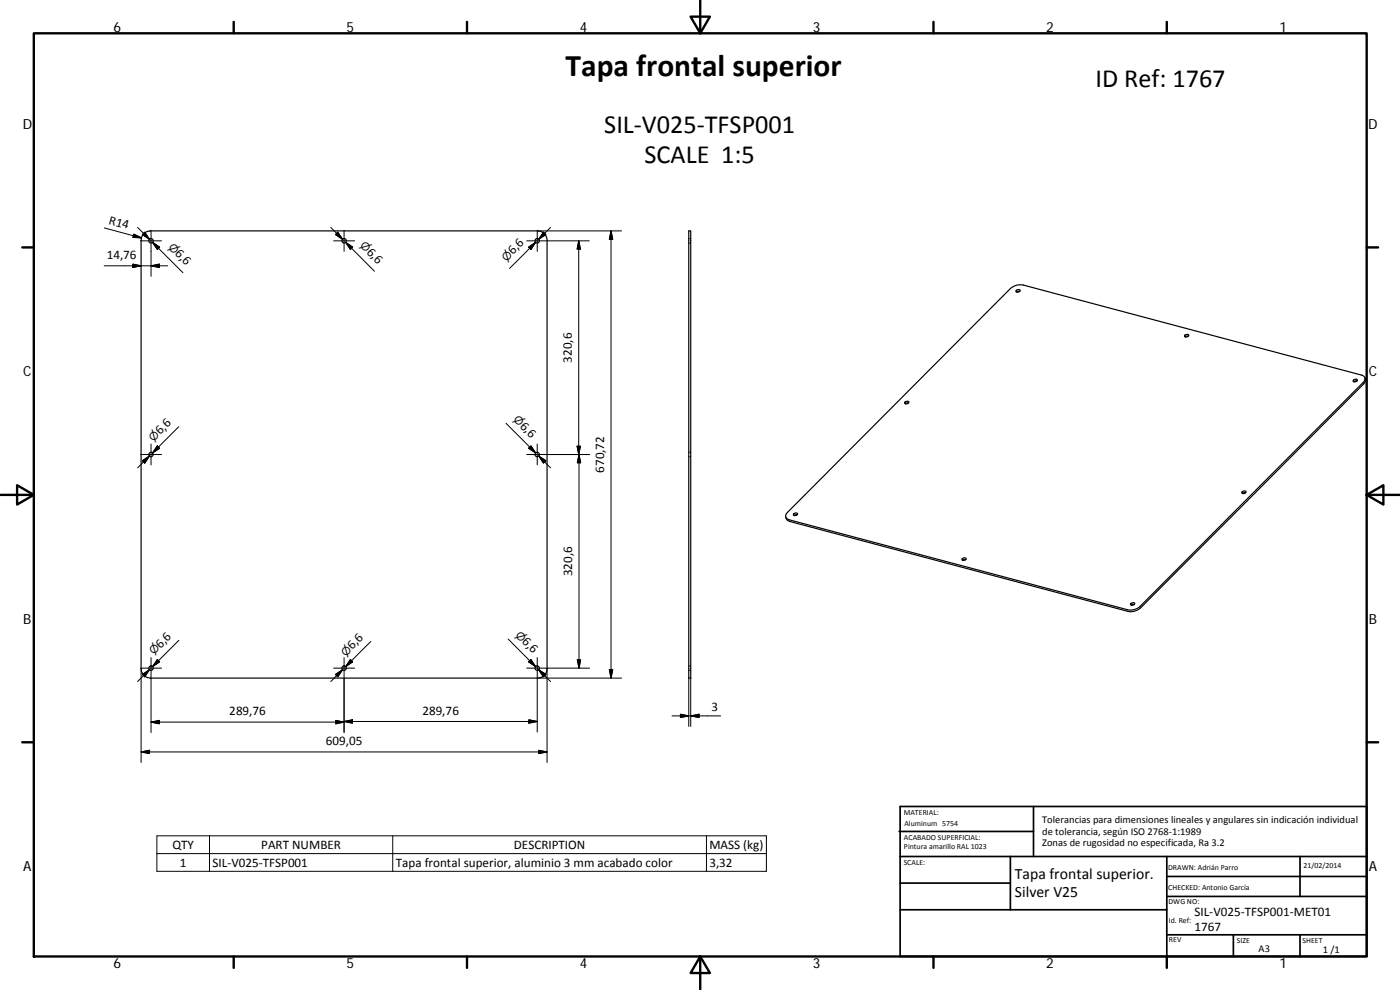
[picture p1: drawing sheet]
<svg xmlns="http://www.w3.org/2000/svg" width="420mm" height="297mm" viewBox="0 0 420 297" stroke-linecap="round" stroke-linejoin="round" font-family="sans-serif">
<g fill="none" stroke="#000" stroke-width=".36">
<path d="M43 70.3l1-.8 1.2-.2h116.2a2.84 2.84 0 0 1 2.8 2.8v128.5a2.87 2.87 0 0 1-2.8 2.9h-116.2a2.87 2.87 0 0 1-2.9-2.9v-128.5l.3-1.2zM206.7 69.3h.6v134.2h-.6zM303.3 86.6a4.4 4.4 0 0 1 3.8-1.1l101.4 27a1.18 1.18 0 0 1 1.1 .9 1.18 1.18 0 0 1-.5 1.3l-66.9 67.2a4.4 4.4 0 0 1-3.8 1l-101.5-26.9a1.21 1.21 0 0 1-1.1-.9 1.21 1.21 0 0 1 .5-1.3zM305 87.1a.53 .53 0 0 1 .7-.3 .53 .53 0 0 1 .3 .7 .61 .61 0 0 1-.6 .2 .61 .61 0 0 1-.5-.5zM306.1 87.4l-1 .2M355.6 100.6a.57 .57 0 0 1 .6-.4 .57 .57 0 0 1 .5 .6 .62 .62 0 0 1-.6 .4 .62 .62 0 0 1-.6-.5zM356.7 100.8l-1 .3M406.2 114a.57 .57 0 0 1 .6-.3 .57 .57 0 0 1 .5 .6 .66 .66 0 0 1-.6 .3 .66 .66 0 0 1-.6-.4zM407.3 114.3l-1 .3M409.6 113.4l.2 .9-.5 .9-67 67.2a4.5 4.5 0 0 1-3.8 1l-101.5-26.9-.9-.5-.3-.9M271.6 120.6a.56 .56 0 0 1 .6-.3 .56 .56 0 0 1 .5 .6 .62 .62 0 0 1-.6 .3 .62 .62 0 0 1-.6-.4zM272.7 120.9l-1 .3"/>
<path d="M238.2 154.2a.57 .57 0 0 1 .7-.4 .57 .57 0 0 1 .4 .6 .65 .65 0 0 1-.6 .4 .65 .65 0 0 1-.6-.5zM239.3 154.4l-1 .3M372.8 147.6a.52 .52 0 0 1 .7-.4 .52 .52 0 0 1 .3 .7 .6 .6 0 0 1-.6 .2 .6 .6 0 0 1-.5-.4zM373.9 147.8l-1 .3M288.8 167.6a.57 .57 0 0 1 .6-.3 .57 .57 0 0 1 .5 .5 .56 .56 0 0 1-.6 .4 .56 .56 0 0 1-.5-.6zM289.9 167.9h-.5l-.5 .2M339.4 181.1a.7 .7 0 0 1 1.2 .1 .65 .65 0 0 1-.7 .4 .65 .65 0 0 1-.6-.4zM340.5 181.3l-1 .3"/>
<circle cx="45.3" cy="72.3" r=".65"/>
<circle cx="103.3" cy="72.3" r=".65"/>
<circle cx="161.2" cy="72.3" r=".65"/>
<circle cx="45.3" cy="136.4" r=".66"/>
<circle cx="161.2" cy="136.4" r=".66"/>
<circle cx="45.3" cy="200.5" r=".66"/>
<circle cx="103.3" cy="200.5" r=".66"/>
<circle cx="161.2" cy="200.5" r=".66"/>
</g>
<g fill="none" stroke="#000" stroke-width=".3">
<path d="M31.3 79.8h19M31.3 68.4l11.1 3M39.9 79.2l2.4 .6-2.4 .5zM40.2 70.3l2.2 1.1-2.5-.2zM41.3 68.2l3.5 3.6M42.2 72.3h6.3M43.4 69.7l1.4 2.1-2.1-1.4zM45.3 79.8l2.5-.6v1.1zM45.3 69.1v13.8M45.8 72.7l2.1 1.4-.7 .7zM47.6 74.5l-1.8-1.8 9.1 9.1M99.3 68.2l3.5 3.6"/>
<path d="M100.1 72.3h6.3M101.4 69.7l1.4 2.1-2.1-1.4zM103.3 69.1v6.3M103.7 72.7l2.1 1.4-.7 .7zM105.5 74.5l-1.8-1.8 8.7 8.7M158.1 72.3h18.8M158.6 74.1l2.1-1.4-1.3 2.1zM159 74.5l1.7-1.8-7.8 7.8M161.2 69.1v6.3M161.4 69.3h25.2M163.1 69.7l.7 .7-2.1 1.4zM165.2 68.2l-3.5 3.6"/>
<path d="M173.7 72.3v64.1M173.7 72.3l.5 2.4h-1zM183.4 69.3v134.2M183.4 69.3l.5 2.5h-1zM206.7 71.6h.2M206.7 72.9h.2M207.1 71.6h.2M207.1 72.9h.2M42.2 136.4h6.3M42.7 138.2l2.1-1.4-1.4 2.2zM44.8 136.8l-3.5 3.6M45.3 133.2v6.3"/>
<path d="M47.2 133.8l.7 .7-2.1 1.4zM53.6 128l-7.8 7.9 1.8-1.8M151.9 127l8.8 8.9-1.7-1.8M158.1 136.4h18.8M159.4 133.8l1.3 2.1-2.1-1.4zM161.2 133.2v6.3M161.7 136.8l3.5 3.6M161.7 136.8l2.1 1.4-.7 .8zM173.2 133.9h1l-.5 2.5zM173.8 136.4v64.1M173.8 136.4l.5 2.5h-1zM206.7 135.7h.2"/>
<path d="M206.7 137h.2M207.1 135.7h.2M207.1 137h.2M45.3 197.3v22.5M47.2 197.9l.7 .7-2.1 1.4zM53.7 192.1l-7.9 7.9 1.8-1.8M103.3 197.3v22.5M105.1 197.9l.7 .7-2.1 1.4zM111.3 192.5l-7.6 7.5 1.8-1.8M152.5 191.7l8.2 8.3-1.7-1.8M158.6 198.6l.8-.7 1.3 2.1zM161.2 197.3v22.3"/>
<path d="M173.3 198h1l-.5 2.5zM206.7 199.8h.2M207.1 199.8h.2M42.2 200.5h6.3M42.3 200.6v28.2M42.7 202.4l2.1-1.4-1.4 2.1zM44.8 201l-3.5 3.5M45.3 216.7l2.5-.5v1zM45.3 216.7h58M100.1 200.5h6.3M100.7 202.4l2.1-1.4-1.4 2.1zM100.8 216.2l2.5 .5-2.5 .5z"/>
<path d="M102.8 201l-3.5 3.5M103.3 216.5l2.5-.5v1zM103.3 216.5h57.9M158.1 200.5h18.8M158.7 216l2.5 .5-2.5 .5zM161.4 203.5h25.2M161.7 201l3.5 3.5M161.7 201l2.1 1.4-.7 .7zM164.2 200.6v28.2M182.9 200.9h1l-.5 2.6zM201.7 214.8h14.6M204.2 214.3l2.5 .5-2.5 .5z"/>
<path d="M206.7 201.1h.2M206.7 203.5v14.5M207.1 201.1h.2M207.3 203.5v14.5M207.3 214.8l2.5-.5v1zM42.3 225.6l2.6-.5v1zM42.3 225.6h121.9M161.7 225.1l2.5 .5-2.5 .5zM47.1 250.8h182.9v10.6h-182.9zM47.1 256.1h182.9M62.9 250.8v10.6M117.9 250.8v10.6"/>
<path d="M212 250.8v10.6"/>
</g>
<g fill="none" stroke="#000" stroke-width=".71">
<path d="M10.1 10h400.1v277h-400.1zM70.1 6.6v3.4M140.2 6.6v3.4M207.3 5h5.8l-2.9 5zM210.2 0v10M280.2 6.6v3.4M350.2 6.6v3.4M6.7 74.2h3.4M410.2 74.2h3.4M.2 148.5h9.9M5.1 145.6l5 2.9-5 2.9zM410.2 148.5l5-2.9v5.8z"/>
<path d="M410.2 148.5h9.9M6.7 222.7h3.4M410.2 222.7h3.4M70.1 287v3.4M140.2 287v3.4M210.2 287l2.9 5h-5.8zM210.2 287v10M280.2 287v3.4M350.2 287v3.4"/>
</g>
<g fill="none" stroke="#000" stroke-width=".51">
<path d="M269.8 249.5h40.4M270.1 257h140.1M270.1 242h140.1v45h-140.1zM303.2 257v16M310.2 242v15M350.2 257v30M390.2 257v12M270.1 273h80.1M270.1 265h33.1M350.2 269h60M350.2 263h60M350.2 280.5h60"/>
<path d="M370.2 280.5v6.5M390.2 280.5v6.5"/>
</g>
<g fill="#000" stroke="#000" stroke-width=".3">
<path d="M40.2 70.3l2.2 1.1-2.5-.2zM43.4 69.7l1.4 2.1-2.1-1.4zM45.3 79.8l2.5-.6v1.1zM45.8 72.7l2.1 1.4-.7 .7zM101.4 69.7l1.4 2.1-2.1-1.4zM103.7 72.7l2.1 1.4-.7 .7zM158.6 74.1l2.1-1.4-1.3 2.1zM163.1 69.7l.7 .7-2.1 1.4zM173.7 72.3l.5 2.4h-1zM183.4 69.3l.5 2.5h-1zM39.9 79.2l2.4 .6-2.4 .5zM42.7 138.2l2.1-1.4-1.4 2.2z"/>
<path d="M47.2 133.8l.7 .7-2.1 1.4zM159.4 133.8l1.3 2.1-2.1-1.4zM161.7 136.8l2.1 1.4-.7 .8zM173.2 133.9h1l-.5 2.5zM173.8 136.4l.5 2.5h-1zM47.2 197.9l.7 .7-2.1 1.4zM105.1 197.9l.7 .7-2.1 1.4zM158.6 198.6l.8-.7 1.3 2.1zM173.3 198h1l-.5 2.5zM42.7 202.4l2.1-1.4-1.4 2.1zM45.3 216.7l2.5-.5v1zM100.8 216.2l2.5 .5-2.5 .5z"/>
<path d="M100.7 202.4l2.1-1.4-1.4 2.1zM103.3 216.5l2.5-.5v1zM158.7 216l2.5 .5-2.5 .5zM161.7 201l2.1 1.4-.7 .7zM182.9 200.9h1l-.5 2.6zM204.2 214.3l2.5 .5-2.5 .5zM207.3 214.8l2.5-.5v1zM42.3 225.6l2.6-.5v1zM161.7 225.1l2.5 .5-2.5 .5z"/>
</g>
<text font-size="9.4" x="169.7" y="22.8">Tapa frontal superior</text>
<g font-size="7.9">
<text x="328.7" y="26.1">ID Ref: 1767</text>
<text x="181.3" y="39.9">SIL‐V025‐TFSP001</text>
<text x="193.4" y="48.9">SCALE 1:5</text>
</g>
<g font-size="4.7">
<text x="304.6" y="263.9">Tapa frontal superior.</text>
<text x="304.6" y="269.3">Silver V25</text>
</g>
<g font-size="4.2">
<text x="34" y="9.6">6</text>
<text x="104" y="9.6">5</text>
<text x="174" y="9.6">4</text>
<text x="244" y="9.6">3</text>
<text x="314" y="9.6">2</text>
<text x="384" y="9.6">1</text>
<text x="6.8" y="38.7">D</text>
<text x="410.6" y="38.7">D</text>
<text x="7" y="112.9">C</text>
<text x="410.8" y="112.9">C</text>
<text x="7" y="187.1">B</text>
<text x="410.8" y="187.1">B</text>
<text x="7" y="261.3">A</text>
<text x="410.8" y="261.3">A</text>
<text x="34" y="290.4">6</text>
<text x="104" y="290.4">5</text>
<text x="174" y="290.4">4</text>
<text x="244" y="290.4">3</text>
<text x="314" y="290.4">2</text>
<text x="384" y="290.4">1</text>
</g>
<g font-size="3.9">
<text x="32.5" y="67.1" transform="rotate(15 32.5 67.1)">R14</text>
<text x="32" y="77.7">14,76</text>
<text x="52.4" y="76.3" transform="rotate(45 52.4 76.3)">6,6</text>
<text x="109.9" y="75.8" transform="rotate(45 109.9 75.8)">6,6</text>
<text x="153.9" y="76.5" transform="rotate(-45 153.9 76.5)">6,6</text>
<text x="171.6" y="108.8" transform="rotate(-90 171.6 108.8)">320,6</text>
<text x="48.1" y="130.6" transform="rotate(-45 48.1 130.6)">6,6</text>
<text x="155.9" y="128" transform="rotate(45 155.9 128)">6,6</text>
<text x="181.3" y="141.9" transform="rotate(-90 181.3 141.9)">670,72</text>
<text x="171.7" y="172.9" transform="rotate(-90 171.7 172.9)">320,6</text>
<text x="48.1" y="194.6" transform="rotate(-45 48.1 194.6)">6,6</text>
<text x="105.7" y="195" transform="rotate(-45 105.7 195)">6,6</text>
<text x="156.5" y="192.7" transform="rotate(45 156.5 192.7)">6,6</text>
<text x="68.8" y="214.5">289,76</text>
<text x="126.8" y="214.4">289,76</text>
<text x="213.5" y="213.2">3</text>
<text x="97.8" y="223.5">609,05</text>
<text x="51.7" y="254.7">QTY</text>
<text x="78.4" y="254.7">PART NUMBER</text>
<text x="154.2" y="254.7">DESCRIPTION</text>
<text x="212.9" y="254.8">MASS (kg)</text>
<text x="54" y="260">1</text>
<text x="63.8" y="260">SIL‐V025‐TFSP001</text>
<text x="118.8" y="260.1">Tapa frontal superior, aluminio 3 mm acabado color</text>
<text x="212.9" y="260">3,32</text>
<text x="358.5" y="274.9">SIL‐V025‐TFSP001‐MET01</text>
<text x="358.5" y="279.4">1767</text>
</g>
<g font-size="3.3">
<text x="50.4" y="74.3" transform="rotate(45 50.4 74.3)">⌀</text>
<text x="107.9" y="73.8" transform="rotate(45 107.9 73.8)">⌀</text>
<text x="152" y="78.5" transform="rotate(-45 152 78.5)">⌀</text>
<text x="153.9" y="126" transform="rotate(45 153.9 126)">⌀</text>
<text x="46.1" y="132.6" transform="rotate(-45 46.1 132.6)">⌀</text>
<text x="154.5" y="190.8" transform="rotate(45 154.5 190.8)">⌀</text>
<text x="46.1" y="196.6" transform="rotate(-45 46.1 196.6)">⌀</text>
<text x="103.7" y="197" transform="rotate(-45 103.7 197)">⌀</text>
</g>
<g font-size="3.1">
<text x="312.8" y="246.8">Tolerancias para dimensiones lineales y angulares sin indicación individual</text>
<text x="312.8" y="250.4">de tolerancia, según ISO 2768‐1:1989</text>
<text x="312.8" y="254">Zonas de rugosidad no especificada, Ra 3.2</text>
<text x="377.7" y="285.6">A3</text>
<text x="397" y="285.9">1 /1</text>
</g>
<g font-size="2.4">
<text x="271.2" y="244.4">MATERIAL:</text>
<text x="271.3" y="251.9">ACABADO SUPERFICIAL:</text>
<text x="271.4" y="247.9">Aluminum 5754</text>
<text x="271.3" y="254.6">Pintura amarillo RAL 1023</text>
<text x="271.2" y="259.7">SCALE:</text>
<text x="350.6" y="260.9">DRAWN: Adrián Parro</text>
<text x="391.2" y="260.6">21/02/2014</text>
<text x="350.6" y="267">CHECKED: Antonio García</text>
<text x="350.7" y="271.4">DWG NO:</text>
<text x="350.8" y="276.8">Id. Ref:</text>
<text x="350.8" y="282.8">REV</text>
<text x="371.2" y="282.9">SIZE</text>
<text x="390.9" y="282.9">SHEET</text>
</g>
</svg>
